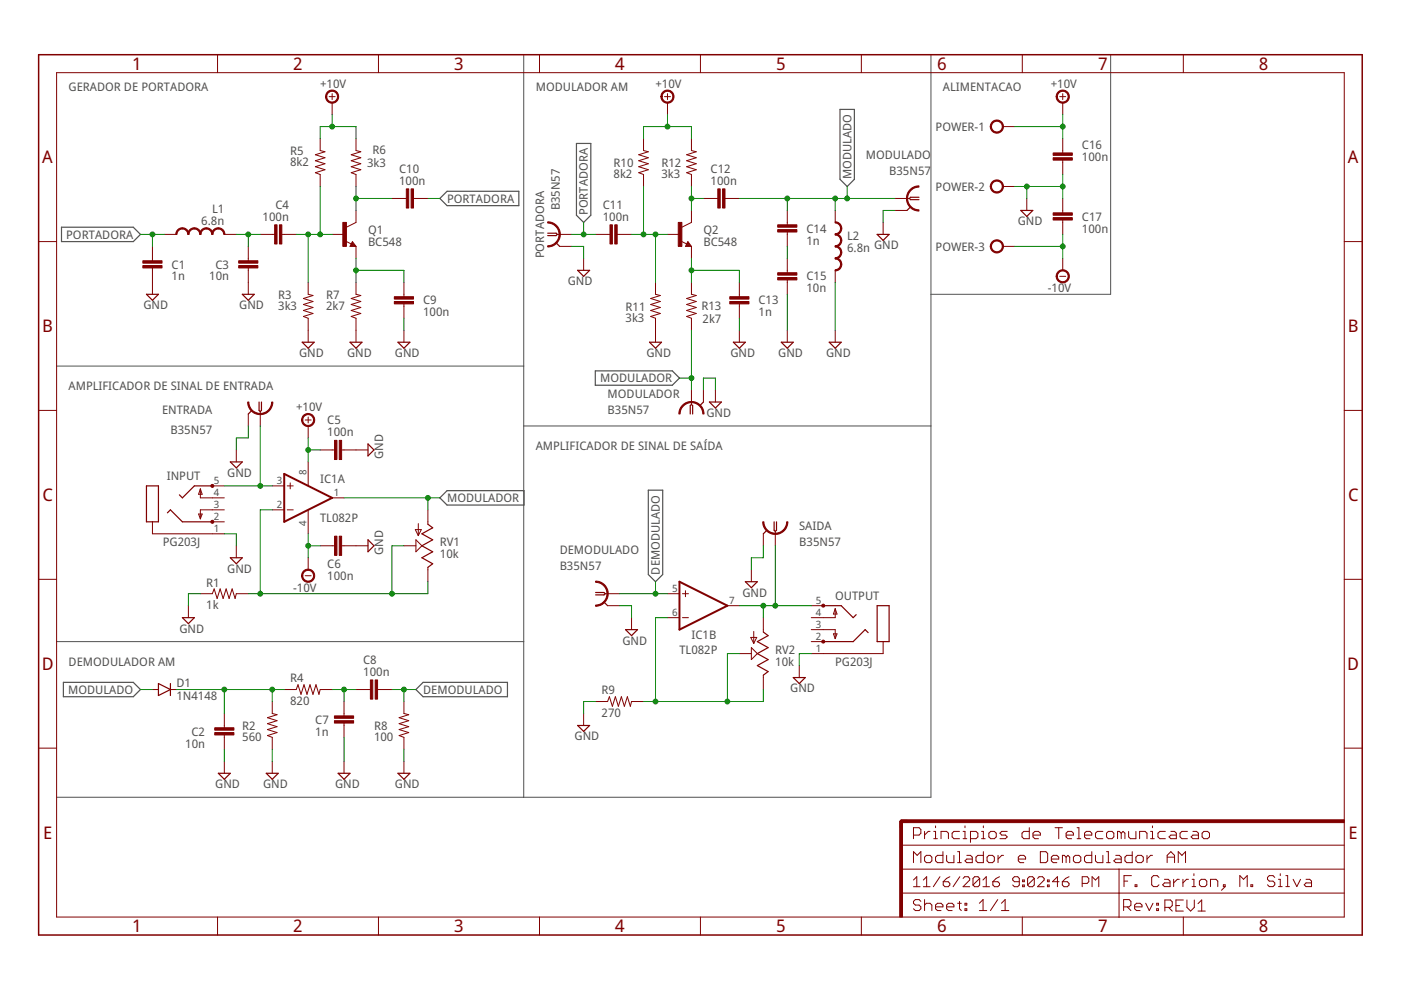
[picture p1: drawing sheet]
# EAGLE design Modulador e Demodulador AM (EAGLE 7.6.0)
CNAME: Principios de Telecomunicacao; CREVISION: REV1; DESIGNER: F. Carrion, M. Silva

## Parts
C1  1n  CAPPTH2  [CAP-PTH-SMALL2]
C2  10n  CAPPTH2  [CAP-PTH-SMALL2]
C3  10n  CAPPTH2  [CAP-PTH-SMALL2]
C4  100n  CAPPTH2  [CAP-PTH-SMALL2]
C5  100n  CAPPTH2  [CAP-PTH-SMALL2]
C6  100n  CAPPTH2  [CAP-PTH-SMALL2]
C7  1n  CAPPTH2  [CAP-PTH-SMALL2]
C8  100n  CAPPTH2  [CAP-PTH-SMALL2]
C9  100n  CAPPTH2  [CAP-PTH-SMALL2]
C10  100n  CAPPTH2  [CAP-PTH-SMALL2]
C11  100n  CAPPTH2  [CAP-PTH-SMALL2]
C12  100n  CAPPTH2  [CAP-PTH-SMALL2]
C13  1n  CAPPTH2  [CAP-PTH-SMALL2]
C14  1n  CAPPTH2  [CAP-PTH-SMALL2]
C15  10n  CAPPTH2  [CAP-PTH-SMALL2]
C16  100n  CAPPTH2  [CAP-PTH-SMALL2]
C17  100n  CAPPTH2  [CAP-PTH-SMALL2]
D1  1N4148  DIODE1N4148  [DIODE-1N4148]
DEMODULADO  B35N57  [B35N57]
ENTRADA  B35N57  [B35N57]
IC1  TL082P  [DIL08]
INPUT  PG203J  [PG203J]
L1  6.8n  L-US0207/10  [0207/10]
L2  6.8n  L-US0207/10  [0207/10]
MODULADO  B35N57  [B35N57]
MODULADOR  B35N57  [B35N57]
OUTPUT  PG203J  [PG203J]
PORTADORA  B35N57  [B35N57]
POWER  AK500/3-H  [AK500/3-H]
Q1  BC548  [TO92-EBC]
Q2  BC548  [TO92-EBC]
R1  1k  RESISTORAXIAL-0.3  [AXIAL-0.3]
R2  560  RESISTORAXIAL-0.3  [AXIAL-0.3]
R3  3k3  RESISTORAXIAL-0.3  [AXIAL-0.3]
R4  820  RESISTORAXIAL-0.3  [AXIAL-0.3]
R5  8k2  RESISTORAXIAL-0.3  [AXIAL-0.3]
R6  3k3  RESISTORAXIAL-0.3  [AXIAL-0.3]
R7  2k7  RESISTORAXIAL-0.3  [AXIAL-0.3]
R8  100  RESISTORAXIAL-0.3  [AXIAL-0.3]
R9  270  RESISTORAXIAL-0.3  [AXIAL-0.3]
R10  8k2  RESISTORAXIAL-0.3  [AXIAL-0.3]
R11  3k3  RESISTORAXIAL-0.3  [AXIAL-0.3]
R12  3k3  RESISTORAXIAL-0.3  [AXIAL-0.3]
R13  2k7  RESISTORAXIAL-0.3  [AXIAL-0.3]
RV1  10k  POT-RV16AF-20  [POT_ALPHA_RV16AF-20]
RV2  10k  POT-RV16AF-20  [POT_ALPHA_RV16AF-20]
SAIDA  B35N57  [B35N57]

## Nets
+10V: C5.1 C16.1 IC1.8(P:V+) POWER.1 R5.P$2 R6.P$2 R10.P$2 R12.P$2
-10V: C6.1 C17.2 IC1.4(P:V-) POWER.3
DEMODULADO: C8.2 DEMODULADO.1 IC1.5(B:+IN) R8.P$2
GND: C1.2 C2.2 C3.2 C5.2 C6.2 C7.2 C9.2 C13.2 C15.2 C16.2 C17.1 DEMODULADO.2 DEMODULADO.3 DEMODULADO.4 DEMODULADO.5 ENTRADA.2 ENTRADA.3 ENTRADA.4 ENTRADA.5 INPUT.1 L2.2 MODULADO.2 MODULADO.3 MODULADO.4 MODULADO.5 MODULADOR.2 MODULADOR.3 MODULADOR.4 MODULADOR.5 OUTPUT.1 PORTADORA.2 PORTADORA.3 PORTADORA.4 PORTADORA.5 POWER.2 R1.P$1 R2.P$1 R3.P$1 R7.P$1 R8.P$1 R9.P$1 R11.P$1 SAIDA.2 SAIDA.3 SAIDA.4 SAIDA.5
MODULADO: C12.2 C14.1 D1.A L2.1 MODULADO.1
MODULADOR: IC1.1(A:OUT) MODULADOR.1 R13.P$1 RV1.1(A)
N$1: C11.2 Q2.B R10.P$1 R11.P$2
N$2: IC1.2(A:-IN) R1.P$2 RV1.2(S) RV1.3(E)
N$3: C9.1 Q1.E R7.P$2
N$4: C4.2 Q1.B R3.P$2 R5.P$1
N$5: C10.1 Q1.C R6.P$1
N$6: IC1.6(B:-IN) R9.P$2 RV2.2(S) RV2.3(E)
N$7: C12.1 Q2.C R12.P$1
N$8: ENTRADA.1 IC1.3(A:+IN) INPUT.5
N$9: C13.1 Q2.E R13.P$2
N$10: C3.1 C4.1 L1.2
N$11: C14.2 C15.1
N$12: C2.1 D1.C R2.P$2 R4.P$1
N$13: C7.1 C8.1 R4.P$2
N$15: IC1.7(B:OUT) OUTPUT.5 RV2.1(A) SAIDA.1
PORTADORA: C1.1 C10.2 C11.1 L1.1 PORTADORA.1
Unconnected: INPUT.2 INPUT.3 INPUT.4 OUTPUT.2 OUTPUT.3 OUTPUT.4

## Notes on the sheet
- GERADOR DE PORTADORA | MODULADOR AM | ALIMENTACAO
- AMPLIFICADOR DE SINAL DE ENTRADA
- AMPLIFICADOR DE SINAL DE SAÍDA
- DEMODULADOR AM

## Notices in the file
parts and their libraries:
SparkFun-Resistors: Licensing: Creative Commons ShareAlike 4.0 International - https://creativecommons.org/licenses/by-sa/4.0
